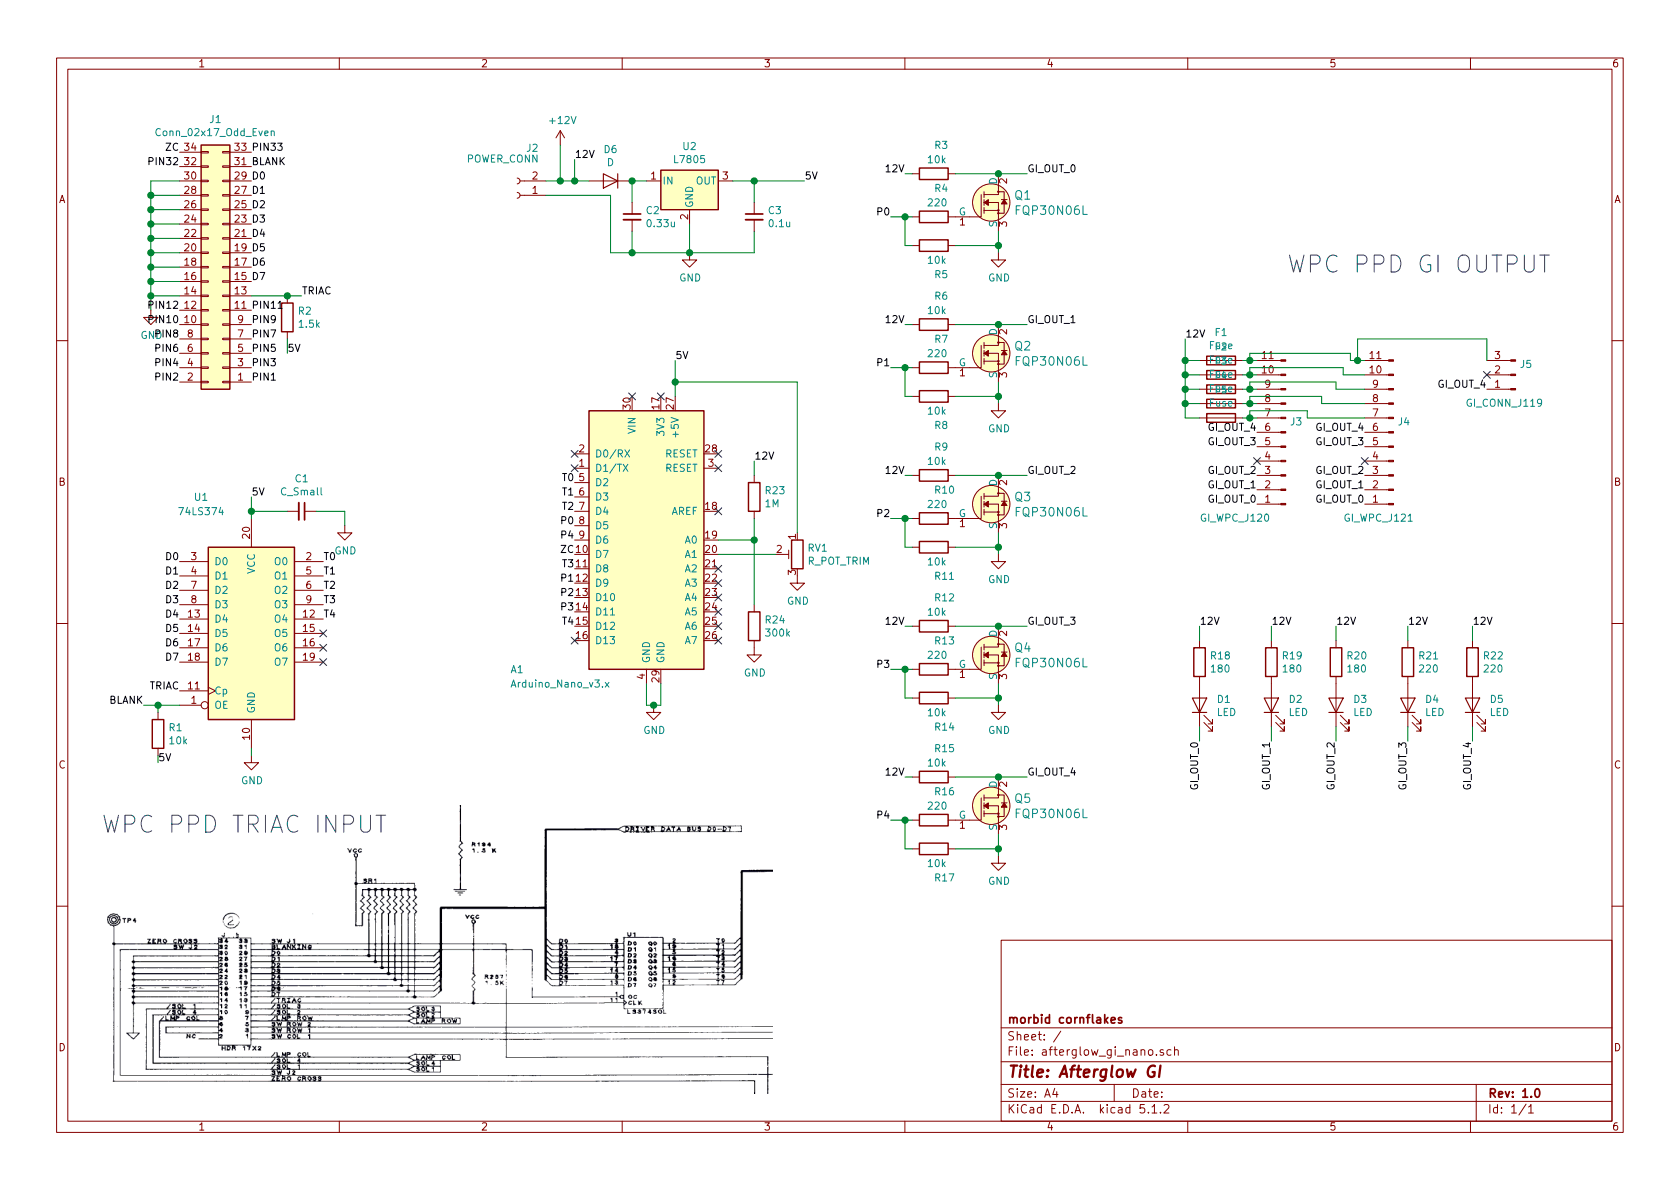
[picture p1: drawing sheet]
EESchema Schematic File Version 4
LIBS:afterglow_gi_nano-cache
EELAYER 26 0
EELAYER END
$Descr A4 11693 8268
encoding utf-8
Sheet 1 1
Title "Afterglow GI"
Date ""
Rev "1.0"
Comp "morbid cornflakes"
Comment1 ""
Comment2 ""
Comment3 ""
Comment4 ""
$EndDescr
$Comp
L Regulator_Linear:L7805 U2
U 1 1
P 4800 1250
F 0 "U2" H 4800 1492 50  0000 C CNN
F 1 "L7805" H 4800 1401 50  0000 C CNN
F 2 "TO_SOT_Packages_THT:TO-220_Vertical" H 4825 1100 50  0001 L CIN
F 3 "http://www.st.com/content/ccc/resource/technical/document/datasheet/41/4f/b3/b0/12/d4/47/88/CD00000444.pdf/files/CD00000444.pdf/jcr:content/translations/en.CD00000444.pdf" H 4800 1200 50  0001 C CNN
	1    4800 1250
	1    0    0    -1  
$EndComp
$Comp
L MCU_Module:Arduino_Nano_v3.x A1
U 1 1
P 4500 3750
F 0 "A1" H 3600 2850 50  0000 C CNN
F 1 "Arduino_Nano_v3.x" H 3900 2750 50  0000 C CNN
F 2 "Module:Arduino_Nano" H 4650 2800 50  0001 L CNN
F 3 "http://www.mouser.com/pdfdocs/Gravitech_Arduino_Nano3_0.pdf" H 4500 2750 50  0001 C CNN
	1    4500 3750
	1    0    0    -1  
$EndComp
$Comp
L 74xx:74LS374 U1
U 1 1
P 1750 4400
F 0 "U1" H 1400 5350 50  0000 C CNN
F 1 "74LS374" H 1400 5250 50  0000 C CNN
F 2 "Housings_SOIC:SOIC-20W_7.5x12.8mm_Pitch1.27mm" H 1750 4400 50  0001 C CNN
F 3 "http://www.ti.com/lit/gpn/sn74LS374" H 1750 4400 50  0001 C CNN
	1    1750 4400
	1    0    0    -1  
$EndComp
$Comp
L dk_Transistors-FETs-MOSFETs-Single:FQP30N06L Q1
U 1 1
P 6950 1400
F 0 "Q1" H 7057 1453 60  0000 L CNN
F 1 "FQP30N06L" H 7057 1347 60  0000 L CNN
F 2 "TO_SOT_Packages_THT:TO-220_Vertical" H 7150 1600 60  0001 L CNN
F 3 "https://www.fairchildsemi.com/datasheets/FQ/FQP30N06L.pdf" H 7150 1700 60  0001 L CNN
F 4 "FQP30N06L-ND" H 7150 1800 60  0001 L CNN "Digi-Key_PN"
F 5 "FQP30N06L" H 7150 1900 60  0001 L CNN "MPN"
F 6 "Discrete Semiconductor Products" H 7150 2000 60  0001 L CNN "Category"
F 7 "Transistors - FETs, MOSFETs - Single" H 7150 2100 60  0001 L CNN "Family"
F 8 "https://www.fairchildsemi.com/datasheets/FQ/FQP30N06L.pdf" H 7150 2200 60  0001 L CNN "DK_Datasheet_Link"
F 9 "/product-detail/en/on-semiconductor/FQP30N06L/FQP30N06L-ND/1055122" H 7150 2300 60  0001 L CNN "DK_Detail_Page"
F 10 "MOSFET N-CH 60V 32A TO-220" H 7150 2400 60  0001 L CNN "Description"
F 11 "ON Semiconductor" H 7150 2500 60  0001 L CNN "Manufacturer"
F 12 "Active" H 7150 2600 60  0001 L CNN "Status"
	1    6950 1400
	1    0    0    -1  
$EndComp
$Comp
L Connector_Generic:Conn_02x17_Odd_Even J1
U 1 1
P 1550 1850
F 0 "J1" H 1600 825 50  0000 C CNN
F 1 "Conn_02x17_Odd_Even" H 1600 916 50  0000 C CNN
F 2 "Connectors:IDC_Header_Straight_34pins" H 1550 1850 50  0001 C CNN
F 3 "~" H 1550 1850 50  0001 C CNN
	1    1550 1850
	-1   0    0    1   
$EndComp
$Comp
L Device:R_POT_TRIM RV1
U 1 1
P 5550 3850
F 0 "RV1" H 5481 3896 50  0000 R CNN
F 1 "R_POT_TRIM" H 5481 3805 50  0000 R CNN
F 2 "Potentiometers:Potentiometer_Trimmer_Piher_PT-10v10_Horizontal_Px10.0mm_Py5.0mm" H 5550 3850 50  0001 C CNN
F 3 "~" H 5550 3850 50  0001 C CNN
	1    5550 3850
	-1   0    0    -1  
$EndComp
$Comp
L Connector:Conn_01x02_Female J2
U 1 1
P 3600 1350
F 0 "J2" H 3494 1025 50  0000 C CNN
F 1 "POWER_CONN" H 3700 1100 50  0000 C CNN
F 2 "Connectors_Terminal_Blocks:TerminalBlock_Philmore_TB132_02x5mm_Straight" H 3600 1350 50  0001 C CNN
F 3 "~" H 3600 1350 50  0001 C CNN
	1    3600 1350
	-1   0    0    1   
$EndComp
$Comp
L Connector:Conn_01x11_Male J3
U 1 1
P 8950 3000
F 0 "J3" H 8923 2930 50  0000 R CNN
F 1 "GI_WPC_J120" H 9550 3600 50  0000 R CNN
F 2 "Connectors_Molex:Molex_KK-41791-11_10x3.96mm_Straight" H 8950 3000 50  0001 C CNN
F 3 "~" H 8950 3000 50  0001 C CNN
	1    8950 3000
	-1   0    0    1   
$EndComp
$Comp
L Connector:Conn_01x11_Male J4
U 1 1
P 9700 3000
F 0 "J4" H 9673 2930 50  0000 R CNN
F 1 "GI_WPC_J121" H 10050 3600 50  0000 R CNN
F 2 "Connectors_Molex:Molex_KK-41791-11_10x3.96mm_Straight" H 9700 3000 50  0001 C CNN
F 3 "~" H 9700 3000 50  0001 C CNN
	1    9700 3000
	-1   0    0    1   
$EndComp
$Comp
L Device:LED D1
U 1 1
P 8350 4900
F 0 "D1" V 8388 4783 50  0000 R CNN
F 1 "LED" V 8297 4783 50  0000 R CNN
F 2 "LEDs:LED_0805_HandSoldering" H 8350 4900 50  0001 C CNN
F 3 "~" H 8350 4900 50  0001 C CNN
	1    8350 4900
	0    -1   -1   0   
$EndComp
$Comp
L Device:R R1
U 1 1
P 1100 5100
F 0 "R1" H 1170 5146 50  0000 L CNN
F 1 "10k" H 1170 5055 50  0000 L CNN
F 2 "Resistors_SMD:R_0805_HandSoldering" V 1030 5100 50  0001 C CNN
F 3 "~" H 1100 5100 50  0001 C CNN
	1    1100 5100
	1    0    0    -1  
$EndComp
$Comp
L Device:Fuse F1
U 1 1
P 8500 2500
F 0 "F1" V 8303 2500 50  0000 C CNN
F 1 "Fuse" V 8394 2500 50  0000 C CNN
F 2 "Fuse_Holders_and_Fuses:Fuseholder5x20_horiz_open_lateral_Type-II" V 8430 2500 50  0001 C CNN
F 3 "~" H 8500 2500 50  0001 C CNN
	1    8500 2500
	0    1    1    0   
$EndComp
$Comp
L power:GND #PWR0101
U 1 1
P 5550 4000
F 0 "#PWR0101" H 5550 3750 50  0001 C CNN
F 1 "GND" H 5555 3827 50  0000 C CNN
F 2 "" H 5550 4000 50  0001 C CNN
F 3 "" H 5550 4000 50  0001 C CNN
	1    5550 4000
	1    0    0    -1  
$EndComp
Wire Wire Line
	5000 3850 5400 3850
Wire Wire Line
	5550 3700 5550 2650
Wire Wire Line
	5550 2650 4700 2650
Wire Wire Line
	4700 2650 4700 2750
NoConn ~ 4600 2750
NoConn ~ 4400 2750
NoConn ~ 5000 3950
NoConn ~ 5000 4050
NoConn ~ 5000 4150
NoConn ~ 5000 4250
NoConn ~ 5000 4350
NoConn ~ 5000 4450
NoConn ~ 4000 3150
NoConn ~ 4000 3250
NoConn ~ 5000 3550
Wire Wire Line
	4500 4750 4500 4900
Wire Wire Line
	4500 4900 4550 4900
Wire Wire Line
	4600 4900 4600 4750
$Comp
L power:GND #PWR0102
U 1 1
P 4550 4900
F 0 "#PWR0102" H 4550 4650 50  0001 C CNN
F 1 "GND" H 4555 4727 50  0000 C CNN
F 2 "" H 4550 4900 50  0001 C CNN
F 3 "" H 4550 4900 50  0001 C CNN
	1    4550 4900
	1    0    0    -1  
$EndComp
Connection ~ 4550 4900
Wire Wire Line
	4550 4900 4600 4900
NoConn ~ 5000 3150
NoConn ~ 5000 3250
$Comp
L power:GND #PWR0103
U 1 1
P 1750 5250
F 0 "#PWR0103" H 1750 5000 50  0001 C CNN
F 1 "GND" H 1755 5077 50  0000 C CNN
F 2 "" H 1750 5250 50  0001 C CNN
F 3 "" H 1750 5250 50  0001 C CNN
	1    1750 5250
	1    0    0    -1  
$EndComp
$Comp
L power:+12V #PWR0104
U 1 1
P 3900 1000
F 0 "#PWR0104" H 3900 850 50  0001 C CNN
F 1 "+12V" H 3915 1173 50  0000 C CNN
F 2 "" H 3900 1000 50  0001 C CNN
F 3 "" H 3900 1000 50  0001 C CNN
	1    3900 1000
	1    0    0    -1  
$EndComp
Wire Wire Line
	3900 1250 3900 1000
Wire Wire Line
	4250 1350 4250 1750
Wire Wire Line
	4250 1750 4400 1750
Wire Wire Line
	4800 1750 4800 1550
$Comp
L power:GND #PWR0105
U 1 1
P 4800 1750
F 0 "#PWR0105" H 4800 1500 50  0001 C CNN
F 1 "GND" H 4805 1577 50  0000 C CNN
F 2 "" H 4800 1750 50  0001 C CNN
F 3 "" H 4800 1750 50  0001 C CNN
	1    4800 1750
	1    0    0    -1  
$EndComp
Connection ~ 4800 1750
Wire Wire Line
	4700 2650 4700 2500
Connection ~ 4700 2650
Text Label 4700 2500 0    50   ~ 0
5V
Wire Wire Line
	4400 1400 4400 1250
Wire Wire Line
	4400 1250 4500 1250
Wire Wire Line
	4400 1600 4400 1750
Connection ~ 4400 1750
Wire Wire Line
	4400 1750 4800 1750
Wire Wire Line
	5100 1250 5250 1250
Wire Wire Line
	4800 1750 5250 1750
Wire Wire Line
	5250 1750 5250 1600
$Comp
L Device:C_Small C3
U 1 1
P 5250 1500
F 0 "C3" H 5342 1546 50  0000 L CNN
F 1 "0.1u" H 5342 1455 50  0000 L CNN
F 2 "Capacitors_SMD:C_0805_HandSoldering" H 5250 1500 50  0001 C CNN
F 3 "~" H 5250 1500 50  0001 C CNN
	1    5250 1500
	1    0    0    -1  
$EndComp
Wire Wire Line
	5250 1250 5250 1400
Connection ~ 5250 1250
Wire Wire Line
	5250 1250 5600 1250
Text Label 5600 1250 0    50   ~ 0
5V
$Comp
L Device:C_Small C1
U 1 1
P 2100 3550
F 0 "C1" V 1871 3550 50  0000 C CNN
F 1 "C_Small" V 1962 3550 50  0000 C CNN
F 2 "Capacitors_SMD:C_0805_HandSoldering" H 2100 3550 50  0001 C CNN
F 3 "~" H 2100 3550 50  0001 C CNN
	1    2100 3550
	0    1    1    0   
$EndComp
Wire Wire Line
	2200 3550 2400 3550
Wire Wire Line
	2400 3550 2400 3650
$Comp
L power:GND #PWR0106
U 1 1
P 2400 3650
F 0 "#PWR0106" H 2400 3400 50  0001 C CNN
F 1 "GND" H 2405 3477 50  0000 C CNN
F 2 "" H 2400 3650 50  0001 C CNN
F 3 "" H 2400 3650 50  0001 C CNN
	1    2400 3650
	1    0    0    -1  
$EndComp
Wire Wire Line
	2000 3550 1750 3550
Wire Wire Line
	1750 3550 1750 3600
Wire Wire Line
	1750 3550 1750 3450
Connection ~ 1750 3550
Text Label 1750 3450 0    50   ~ 0
5V
$Comp
L Connector:Conn_01x03_Male J5
U 1 1
P 10550 2600
F 0 "J5" H 10523 2530 50  0000 R CNN
F 1 "GI_CONN_J119" H 10900 2800 50  0000 R CNN
F 2 "Connectors_Molex:Molex_KK-41791-03_03x3.96mm_Straight" H 10550 2600 50  0001 C CNN
F 3 "~" H 10550 2600 50  0001 C CNN
	1    10550 2600
	-1   0    0    1   
$EndComp
Wire Wire Line
	1250 4900 1100 4900
Wire Wire Line
	1100 4900 1100 4950
Wire Wire Line
	1100 5250 1100 5300
Text Label 1100 5300 0    50   ~ 0
5V
Text Label 1750 1150 0    50   ~ 0
BLANK
Text Label 1750 1250 0    50   ~ 0
D0
Text Label 1750 1350 0    50   ~ 0
D1
Text Label 1750 1450 0    50   ~ 0
D2
Text Label 1750 1550 0    50   ~ 0
D3
Text Label 1750 1650 0    50   ~ 0
D4
Text Label 1750 1750 0    50   ~ 0
D5
Text Label 1750 1850 0    50   ~ 0
D6
Text Label 1750 1950 0    50   ~ 0
D7
Text Label 2100 2050 0    50   ~ 0
TRIAC
Text Label 1250 1050 2    50   ~ 0
ZC
Wire Wire Line
	1250 1250 1050 1250
Wire Wire Line
	1050 1250 1050 1350
Wire Wire Line
	1050 2050 1250 2050
Connection ~ 1050 2050
Wire Wire Line
	1050 2050 1050 2150
Wire Wire Line
	1250 1950 1050 1950
Connection ~ 1050 1950
Wire Wire Line
	1050 1950 1050 2050
Wire Wire Line
	1050 1850 1250 1850
Connection ~ 1050 1850
Wire Wire Line
	1050 1850 1050 1950
Wire Wire Line
	1250 1750 1050 1750
Connection ~ 1050 1750
Wire Wire Line
	1050 1750 1050 1850
Wire Wire Line
	1050 1650 1250 1650
Connection ~ 1050 1650
Wire Wire Line
	1050 1650 1050 1750
Wire Wire Line
	1250 1550 1050 1550
Connection ~ 1050 1550
Wire Wire Line
	1050 1550 1050 1650
Wire Wire Line
	1050 1450 1250 1450
Connection ~ 1050 1450
Wire Wire Line
	1050 1450 1050 1550
Wire Wire Line
	1250 1350 1050 1350
Connection ~ 1050 1350
Wire Wire Line
	1050 1350 1050 1450
$Comp
L power:GND #PWR0107
U 1 1
P 1050 2150
F 0 "#PWR0107" H 1050 1900 50  0001 C CNN
F 1 "GND" H 1055 1977 50  0000 C CNN
F 2 "" H 1050 2150 50  0001 C CNN
F 3 "" H 1050 2150 50  0001 C CNN
	1    1050 2150
	1    0    0    -1  
$EndComp
Text Label 1250 4800 2    50   ~ 0
TRIAC
Text Label 1250 3900 2    50   ~ 0
D0
Text Label 1250 4000 2    50   ~ 0
D1
Text Label 1250 4100 2    50   ~ 0
D2
Text Label 1250 4200 2    50   ~ 0
D3
Text Label 1250 4300 2    50   ~ 0
D4
Text Label 1250 4400 2    50   ~ 0
D5
Text Label 1250 4500 2    50   ~ 0
D6
Text Label 1250 4600 2    50   ~ 0
D7
NoConn ~ 2250 4400
NoConn ~ 2250 4500
NoConn ~ 2250 4600
Wire Wire Line
	1100 4900 1000 4900
Connection ~ 1100 4900
Text Label 1000 4900 2    50   ~ 0
BLANK
Text Label 2250 3900 0    50   ~ 0
T0
Text Label 2250 4000 0    50   ~ 0
T1
Text Label 2250 4100 0    50   ~ 0
T2
Text Label 2250 4200 0    50   ~ 0
T3
Text Label 2250 4300 0    50   ~ 0
T4
Wire Wire Line
	4000 1250 4000 1100
Text Label 4000 1100 0    50   ~ 0
12V
$Comp
L Device:R R2
U 1 1
P 2000 2200
F 0 "R2" H 2070 2246 50  0000 L CNN
F 1 "1.5k" H 2070 2155 50  0000 L CNN
F 2 "Resistors_SMD:R_0805_HandSoldering" V 1930 2200 50  0001 C CNN
F 3 "~" H 2000 2200 50  0001 C CNN
	1    2000 2200
	1    0    0    -1  
$EndComp
Wire Wire Line
	1750 2050 2000 2050
Wire Wire Line
	2000 2350 2000 2450
Text Label 2000 2450 0    50   ~ 0
5V
Wire Wire Line
	2000 2050 2100 2050
Connection ~ 2000 2050
Text Label 4000 3350 2    50   ~ 0
T0
Text Label 4000 3450 2    50   ~ 0
T1
Text Label 4000 3550 2    50   ~ 0
T2
Text Label 4000 3950 2    50   ~ 0
T3
Text Label 4000 4350 2    50   ~ 0
T4
Text Label 4000 3850 2    50   ~ 0
ZC
Text Label 4000 3650 2    50   ~ 0
P0
Text Label 4000 4050 2    50   ~ 0
P1
Text Label 4000 4150 2    50   ~ 0
P2
Text Label 4000 4250 2    50   ~ 0
P3
Text Label 4000 3750 2    50   ~ 0
P4
NoConn ~ 4000 4450
NoConn ~ 9500 3200
NoConn ~ 8750 3200
Text Notes 2700 5800 2    118  ~ 0
WPC PPD TRIAC INPUT
Text Notes 10800 1800 2    118  ~ 0
WPC PPD GI OUTPUT
NoConn ~ 10350 2600
$Comp
L Device:Fuse F2
U 1 1
P 8500 2600
F 0 "F2" V 8303 2600 50  0000 C CNN
F 1 "Fuse" V 8394 2600 50  0000 C CNN
F 2 "Fuse_Holders_and_Fuses:Fuseholder5x20_horiz_open_lateral_Type-II" V 8430 2600 50  0001 C CNN
F 3 "~" H 8500 2600 50  0001 C CNN
	1    8500 2600
	0    1    1    0   
$EndComp
$Comp
L Device:Fuse F3
U 1 1
P 8500 2700
F 0 "F3" V 8303 2700 50  0000 C CNN
F 1 "Fuse" V 8394 2700 50  0000 C CNN
F 2 "Fuse_Holders_and_Fuses:Fuseholder5x20_horiz_open_lateral_Type-II" V 8430 2700 50  0001 C CNN
F 3 "~" H 8500 2700 50  0001 C CNN
	1    8500 2700
	0    1    1    0   
$EndComp
$Comp
L Device:Fuse F4
U 1 1
P 8500 2800
F 0 "F4" V 8303 2800 50  0000 C CNN
F 1 "Fuse" V 8394 2800 50  0000 C CNN
F 2 "Fuse_Holders_and_Fuses:Fuseholder5x20_horiz_open_lateral_Type-II" V 8430 2800 50  0001 C CNN
F 3 "~" H 8500 2800 50  0001 C CNN
	1    8500 2800
	0    1    1    0   
$EndComp
$Comp
L Device:Fuse F5
U 1 1
P 8500 2900
F 0 "F5" V 8303 2900 50  0000 C CNN
F 1 "Fuse" V 8394 2900 50  0000 C CNN
F 2 "Fuse_Holders_and_Fuses:Fuseholder5x20_horiz_open_lateral_Type-II" V 8430 2900 50  0001 C CNN
F 3 "~" H 8500 2900 50  0001 C CNN
	1    8500 2900
	0    1    1    0   
$EndComp
Wire Wire Line
	8650 2500 8700 2500
Wire Wire Line
	8650 2600 8700 2600
Wire Wire Line
	8750 2700 8700 2700
Wire Wire Line
	8650 2800 8700 2800
Wire Wire Line
	8750 2900 8700 2900
Wire Wire Line
	8350 2900 8250 2900
Wire Wire Line
	8250 2900 8250 2800
Wire Wire Line
	8350 2500 8250 2500
Connection ~ 8250 2500
Wire Wire Line
	8250 2500 8250 2350
Wire Wire Line
	8250 2600 8350 2600
Connection ~ 8250 2600
Wire Wire Line
	8250 2600 8250 2500
Wire Wire Line
	8350 2700 8250 2700
Connection ~ 8250 2700
Wire Wire Line
	8250 2700 8250 2600
Wire Wire Line
	8250 2800 8350 2800
Connection ~ 8250 2800
Wire Wire Line
	8250 2800 8250 2700
Text Label 8250 2350 0    50   ~ 0
12V
Text Label 8750 3500 2    50   ~ 0
GI_OUT_0
Text Label 8750 3400 2    50   ~ 0
GI_OUT_1
Text Label 8750 3300 2    50   ~ 0
GI_OUT_2
Text Label 8750 3100 2    50   ~ 0
GI_OUT_3
Text Label 8750 3000 2    50   ~ 0
GI_OUT_4
Wire Wire Line
	8700 2500 8700 2450
Wire Wire Line
	8700 2450 9400 2450
Wire Wire Line
	9400 2450 9400 2500
Wire Wire Line
	9400 2500 9450 2500
Connection ~ 8700 2500
Wire Wire Line
	8700 2500 8750 2500
Wire Wire Line
	9500 2600 9350 2600
Wire Wire Line
	9350 2600 9350 2550
Wire Wire Line
	9350 2550 8700 2550
Wire Wire Line
	8700 2550 8700 2600
Connection ~ 8700 2600
Wire Wire Line
	8700 2600 8750 2600
Wire Wire Line
	8700 2700 8700 2650
Wire Wire Line
	8700 2650 9300 2650
Wire Wire Line
	9300 2650 9300 2700
Wire Wire Line
	9300 2700 9500 2700
Connection ~ 8700 2700
Wire Wire Line
	8700 2700 8650 2700
Wire Wire Line
	9500 2800 9200 2800
Wire Wire Line
	9200 2800 9200 2750
Wire Wire Line
	9200 2750 8700 2750
Wire Wire Line
	8700 2750 8700 2800
Connection ~ 8700 2800
Wire Wire Line
	8700 2800 8750 2800
Wire Wire Line
	8700 2900 8700 2850
Wire Wire Line
	8700 2850 9100 2850
Wire Wire Line
	9100 2850 9100 2900
Wire Wire Line
	9100 2900 9500 2900
Connection ~ 8700 2900
Wire Wire Line
	8700 2900 8650 2900
Text Label 9500 3000 2    50   ~ 0
GI_OUT_4
Text Label 9500 3100 2    50   ~ 0
GI_OUT_3
Text Label 9500 3300 2    50   ~ 0
GI_OUT_2
Text Label 9500 3400 2    50   ~ 0
GI_OUT_1
Text Label 9500 3500 2    50   ~ 0
GI_OUT_0
Text Label 10350 2700 2    50   ~ 0
GI_OUT_4
Wire Wire Line
	9450 2500 9450 2350
Wire Wire Line
	9450 2350 10350 2350
Wire Wire Line
	10350 2350 10350 2500
Connection ~ 9450 2500
Wire Wire Line
	9450 2500 9500 2500
$Comp
L Device:R R18
U 1 1
P 8350 4600
F 0 "R18" H 8420 4646 50  0000 L CNN
F 1 "180" H 8420 4555 50  0000 L CNN
F 2 "Resistors_SMD:R_0805_HandSoldering" V 8280 4600 50  0001 C CNN
F 3 "~" H 8350 4600 50  0001 C CNN
	1    8350 4600
	1    0    0    -1  
$EndComp
Wire Wire Line
	8350 4450 8350 4350
Text Label 8350 4350 0    50   ~ 0
12V
Text Label 8350 5150 3    50   ~ 0
GI_OUT_0
Wire Wire Line
	8350 5050 8350 5150
$Comp
L Device:LED D2
U 1 1
P 8850 4900
F 0 "D2" V 8888 4783 50  0000 R CNN
F 1 "LED" V 8797 4783 50  0000 R CNN
F 2 "LEDs:LED_0805_HandSoldering" H 8850 4900 50  0001 C CNN
F 3 "~" H 8850 4900 50  0001 C CNN
	1    8850 4900
	0    -1   -1   0   
$EndComp
$Comp
L Device:R R19
U 1 1
P 8850 4600
F 0 "R19" H 8920 4646 50  0000 L CNN
F 1 "180" H 8920 4555 50  0000 L CNN
F 2 "Resistors_SMD:R_0805_HandSoldering" V 8780 4600 50  0001 C CNN
F 3 "~" H 8850 4600 50  0001 C CNN
	1    8850 4600
	1    0    0    -1  
$EndComp
Wire Wire Line
	8850 4450 8850 4350
Text Label 8850 4350 0    50   ~ 0
12V
Text Label 8850 5150 3    50   ~ 0
GI_OUT_1
Wire Wire Line
	8850 5050 8850 5150
$Comp
L Device:LED D3
U 1 1
P 9300 4900
F 0 "D3" V 9338 4783 50  0000 R CNN
F 1 "LED" V 9247 4783 50  0000 R CNN
F 2 "LEDs:LED_0805_HandSoldering" H 9300 4900 50  0001 C CNN
F 3 "~" H 9300 4900 50  0001 C CNN
	1    9300 4900
	0    -1   -1   0   
$EndComp
$Comp
L Device:R R20
U 1 1
P 9300 4600
F 0 "R20" H 9370 4646 50  0000 L CNN
F 1 "180" H 9370 4555 50  0000 L CNN
F 2 "Resistors_SMD:R_0805_HandSoldering" V 9230 4600 50  0001 C CNN
F 3 "~" H 9300 4600 50  0001 C CNN
	1    9300 4600
	1    0    0    -1  
$EndComp
Wire Wire Line
	9300 4450 9300 4350
Text Label 9300 4350 0    50   ~ 0
12V
Text Label 9300 5150 3    50   ~ 0
GI_OUT_2
Wire Wire Line
	9300 5050 9300 5150
$Comp
L Device:LED D4
U 1 1
P 9800 4900
F 0 "D4" V 9838 4783 50  0000 R CNN
F 1 "LED" V 9747 4783 50  0000 R CNN
F 2 "LEDs:LED_0805_HandSoldering" H 9800 4900 50  0001 C CNN
F 3 "~" H 9800 4900 50  0001 C CNN
	1    9800 4900
	0    -1   -1   0   
$EndComp
$Comp
L Device:R R21
U 1 1
P 9800 4600
F 0 "R21" H 9870 4646 50  0000 L CNN
F 1 "220" H 9870 4555 50  0000 L CNN
F 2 "Resistors_SMD:R_0805_HandSoldering" V 9730 4600 50  0001 C CNN
F 3 "~" H 9800 4600 50  0001 C CNN
	1    9800 4600
	1    0    0    -1  
$EndComp
Wire Wire Line
	9800 4450 9800 4350
Text Label 9800 4350 0    50   ~ 0
12V
Text Label 9800 5150 3    50   ~ 0
GI_OUT_3
Wire Wire Line
	9800 5050 9800 5150
$Comp
L Device:LED D5
U 1 1
P 10250 4900
F 0 "D5" V 10288 4783 50  0000 R CNN
F 1 "LED" V 10197 4783 50  0000 R CNN
F 2 "LEDs:LED_0805_HandSoldering" H 10250 4900 50  0001 C CNN
F 3 "~" H 10250 4900 50  0001 C CNN
	1    10250 4900
	0    -1   -1   0   
$EndComp
$Comp
L Device:R R22
U 1 1
P 10250 4600
F 0 "R22" H 10320 4646 50  0000 L CNN
F 1 "220" H 10320 4555 50  0000 L CNN
F 2 "Resistors_SMD:R_0805_HandSoldering" V 10180 4600 50  0001 C CNN
F 3 "~" H 10250 4600 50  0001 C CNN
	1    10250 4600
	1    0    0    -1  
$EndComp
Wire Wire Line
	10250 4450 10250 4350
Text Label 10250 4350 0    50   ~ 0
12V
Text Label 10250 5150 3    50   ~ 0
GI_OUT_4
Wire Wire Line
	10250 5050 10250 5150
$Comp
L Device:R R4
U 1 1
P 6500 1500
F 0 "R4" V 6300 1500 50  0000 L CNN
F 1 "220" V 6400 1450 50  0000 L CNN
F 2 "Resistors_SMD:R_0805_HandSoldering" V 6430 1500 50  0001 C CNN
F 3 "~" H 6500 1500 50  0001 C CNN
	1    6500 1500
	0    1    1    0   
$EndComp
$Comp
L Device:R R5
U 1 1
P 6500 1700
F 0 "R5" V 6700 1700 50  0000 L CNN
F 1 "10k" V 6600 1650 50  0000 L CNN
F 2 "Resistors_SMD:R_0805_HandSoldering" V 6430 1700 50  0001 C CNN
F 3 "~" H 6500 1700 50  0001 C CNN
	1    6500 1700
	0    1    1    0   
$EndComp
Wire Wire Line
	6650 1700 6950 1700
Wire Wire Line
	6950 1700 6950 1600
Wire Wire Line
	6950 1700 6950 1750
Connection ~ 6950 1700
$Comp
L power:GND #PWR0108
U 1 1
P 6950 1750
F 0 "#PWR0108" H 6950 1500 50  0001 C CNN
F 1 "GND" H 6955 1577 50  0000 C CNN
F 2 "" H 6950 1750 50  0001 C CNN
F 3 "" H 6950 1750 50  0001 C CNN
	1    6950 1750
	1    0    0    -1  
$EndComp
Wire Wire Line
	6350 1700 6300 1700
Wire Wire Line
	6300 1700 6300 1500
Wire Wire Line
	6300 1500 6350 1500
Wire Wire Line
	6300 1500 6200 1500
Connection ~ 6300 1500
Wire Wire Line
	6950 1200 7150 1200
Text Label 7150 1200 0    50   ~ 0
GI_OUT_0
$Comp
L Device:R R3
U 1 1
P 6500 1200
F 0 "R3" V 6300 1200 50  0000 L CNN
F 1 "10k" V 6400 1150 50  0000 L CNN
F 2 "Resistors_SMD:R_0805_HandSoldering" V 6430 1200 50  0001 C CNN
F 3 "~" H 6500 1200 50  0001 C CNN
	1    6500 1200
	0    1    1    0   
$EndComp
Wire Wire Line
	6650 1200 6950 1200
Connection ~ 6950 1200
Wire Wire Line
	6350 1200 6300 1200
Text Label 6300 1200 2    50   ~ 0
12V
Text Label 6200 1500 2    50   ~ 0
P0
$Comp
L dk_Transistors-FETs-MOSFETs-Single:FQP30N06L Q2
U 1 1
P 6950 2450
F 0 "Q2" H 7057 2503 60  0000 L CNN
F 1 "FQP30N06L" H 7057 2397 60  0000 L CNN
F 2 "TO_SOT_Packages_THT:TO-220_Vertical" H 7150 2650 60  0001 L CNN
F 3 "https://www.fairchildsemi.com/datasheets/FQ/FQP30N06L.pdf" H 7150 2750 60  0001 L CNN
F 4 "FQP30N06L-ND" H 7150 2850 60  0001 L CNN "Digi-Key_PN"
F 5 "FQP30N06L" H 7150 2950 60  0001 L CNN "MPN"
F 6 "Discrete Semiconductor Products" H 7150 3050 60  0001 L CNN "Category"
F 7 "Transistors - FETs, MOSFETs - Single" H 7150 3150 60  0001 L CNN "Family"
F 8 "https://www.fairchildsemi.com/datasheets/FQ/FQP30N06L.pdf" H 7150 3250 60  0001 L CNN "DK_Datasheet_Link"
F 9 "/product-detail/en/on-semiconductor/FQP30N06L/FQP30N06L-ND/1055122" H 7150 3350 60  0001 L CNN "DK_Detail_Page"
F 10 "MOSFET N-CH 60V 32A TO-220" H 7150 3450 60  0001 L CNN "Description"
F 11 "ON Semiconductor" H 7150 3550 60  0001 L CNN "Manufacturer"
F 12 "Active" H 7150 3650 60  0001 L CNN "Status"
	1    6950 2450
	1    0    0    -1  
$EndComp
$Comp
L Device:R R7
U 1 1
P 6500 2550
F 0 "R7" V 6300 2550 50  0000 L CNN
F 1 "220" V 6400 2500 50  0000 L CNN
F 2 "Resistors_SMD:R_0805_HandSoldering" V 6430 2550 50  0001 C CNN
F 3 "~" H 6500 2550 50  0001 C CNN
	1    6500 2550
	0    1    1    0   
$EndComp
$Comp
L Device:R R8
U 1 1
P 6500 2750
F 0 "R8" V 6700 2750 50  0000 L CNN
F 1 "10k" V 6600 2700 50  0000 L CNN
F 2 "Resistors_SMD:R_0805_HandSoldering" V 6430 2750 50  0001 C CNN
F 3 "~" H 6500 2750 50  0001 C CNN
	1    6500 2750
	0    1    1    0   
$EndComp
Wire Wire Line
	6650 2750 6950 2750
Wire Wire Line
	6950 2750 6950 2650
Wire Wire Line
	6950 2750 6950 2800
Connection ~ 6950 2750
$Comp
L power:GND #PWR0109
U 1 1
P 6950 2800
F 0 "#PWR0109" H 6950 2550 50  0001 C CNN
F 1 "GND" H 6955 2627 50  0000 C CNN
F 2 "" H 6950 2800 50  0001 C CNN
F 3 "" H 6950 2800 50  0001 C CNN
	1    6950 2800
	1    0    0    -1  
$EndComp
Wire Wire Line
	6350 2750 6300 2750
Wire Wire Line
	6300 2750 6300 2550
Wire Wire Line
	6300 2550 6350 2550
Wire Wire Line
	6300 2550 6200 2550
Connection ~ 6300 2550
Wire Wire Line
	6950 2250 7150 2250
Text Label 7150 2250 0    50   ~ 0
GI_OUT_1
$Comp
L Device:R R6
U 1 1
P 6500 2250
F 0 "R6" V 6300 2250 50  0000 L CNN
F 1 "10k" V 6400 2200 50  0000 L CNN
F 2 "Resistors_SMD:R_0805_HandSoldering" V 6430 2250 50  0001 C CNN
F 3 "~" H 6500 2250 50  0001 C CNN
	1    6500 2250
	0    1    1    0   
$EndComp
Wire Wire Line
	6650 2250 6950 2250
Connection ~ 6950 2250
Wire Wire Line
	6350 2250 6300 2250
Text Label 6300 2250 2    50   ~ 0
12V
Text Label 6200 2550 2    50   ~ 0
P1
$Comp
L dk_Transistors-FETs-MOSFETs-Single:FQP30N06L Q3
U 1 1
P 6950 3500
F 0 "Q3" H 7057 3553 60  0000 L CNN
F 1 "FQP30N06L" H 7057 3447 60  0000 L CNN
F 2 "TO_SOT_Packages_THT:TO-220_Vertical" H 7150 3700 60  0001 L CNN
F 3 "https://www.fairchildsemi.com/datasheets/FQ/FQP30N06L.pdf" H 7150 3800 60  0001 L CNN
F 4 "FQP30N06L-ND" H 7150 3900 60  0001 L CNN "Digi-Key_PN"
F 5 "FQP30N06L" H 7150 4000 60  0001 L CNN "MPN"
F 6 "Discrete Semiconductor Products" H 7150 4100 60  0001 L CNN "Category"
F 7 "Transistors - FETs, MOSFETs - Single" H 7150 4200 60  0001 L CNN "Family"
F 8 "https://www.fairchildsemi.com/datasheets/FQ/FQP30N06L.pdf" H 7150 4300 60  0001 L CNN "DK_Datasheet_Link"
F 9 "/product-detail/en/on-semiconductor/FQP30N06L/FQP30N06L-ND/1055122" H 7150 4400 60  0001 L CNN "DK_Detail_Page"
F 10 "MOSFET N-CH 60V 32A TO-220" H 7150 4500 60  0001 L CNN "Description"
F 11 "ON Semiconductor" H 7150 4600 60  0001 L CNN "Manufacturer"
F 12 "Active" H 7150 4700 60  0001 L CNN "Status"
	1    6950 3500
	1    0    0    -1  
$EndComp
$Comp
L Device:R R10
U 1 1
P 6500 3600
F 0 "R10" V 6300 3600 50  0000 L CNN
F 1 "220" V 6400 3550 50  0000 L CNN
F 2 "Resistors_SMD:R_0805_HandSoldering" V 6430 3600 50  0001 C CNN
F 3 "~" H 6500 3600 50  0001 C CNN
	1    6500 3600
	0    1    1    0   
$EndComp
$Comp
L Device:R R11
U 1 1
P 6500 3800
F 0 "R11" V 6700 3800 50  0000 L CNN
F 1 "10k" V 6600 3750 50  0000 L CNN
F 2 "Resistors_SMD:R_0805_HandSoldering" V 6430 3800 50  0001 C CNN
F 3 "~" H 6500 3800 50  0001 C CNN
	1    6500 3800
	0    1    1    0   
$EndComp
Wire Wire Line
	6650 3800 6950 3800
Wire Wire Line
	6950 3800 6950 3700
Wire Wire Line
	6950 3800 6950 3850
Connection ~ 6950 3800
$Comp
L power:GND #PWR0110
U 1 1
P 6950 3850
F 0 "#PWR0110" H 6950 3600 50  0001 C CNN
F 1 "GND" H 6955 3677 50  0000 C CNN
F 2 "" H 6950 3850 50  0001 C CNN
F 3 "" H 6950 3850 50  0001 C CNN
	1    6950 3850
	1    0    0    -1  
$EndComp
Wire Wire Line
	6350 3800 6300 3800
Wire Wire Line
	6300 3800 6300 3600
Wire Wire Line
	6300 3600 6350 3600
Wire Wire Line
	6300 3600 6200 3600
Connection ~ 6300 3600
Wire Wire Line
	6950 3300 7150 3300
Text Label 7150 3300 0    50   ~ 0
GI_OUT_2
$Comp
L Device:R R9
U 1 1
P 6500 3300
F 0 "R9" V 6300 3300 50  0000 L CNN
F 1 "10k" V 6400 3250 50  0000 L CNN
F 2 "Resistors_SMD:R_0805_HandSoldering" V 6430 3300 50  0001 C CNN
F 3 "~" H 6500 3300 50  0001 C CNN
	1    6500 3300
	0    1    1    0   
$EndComp
Wire Wire Line
	6650 3300 6950 3300
Connection ~ 6950 3300
Wire Wire Line
	6350 3300 6300 3300
Text Label 6300 3300 2    50   ~ 0
12V
Text Label 6200 3600 2    50   ~ 0
P2
$Comp
L dk_Transistors-FETs-MOSFETs-Single:FQP30N06L Q4
U 1 1
P 6950 4550
F 0 "Q4" H 7057 4603 60  0000 L CNN
F 1 "FQP30N06L" H 7057 4497 60  0000 L CNN
F 2 "TO_SOT_Packages_THT:TO-220_Vertical" H 7150 4750 60  0001 L CNN
F 3 "https://www.fairchildsemi.com/datasheets/FQ/FQP30N06L.pdf" H 7150 4850 60  0001 L CNN
F 4 "FQP30N06L-ND" H 7150 4950 60  0001 L CNN "Digi-Key_PN"
F 5 "FQP30N06L" H 7150 5050 60  0001 L CNN "MPN"
F 6 "Discrete Semiconductor Products" H 7150 5150 60  0001 L CNN "Category"
F 7 "Transistors - FETs, MOSFETs - Single" H 7150 5250 60  0001 L CNN "Family"
F 8 "https://www.fairchildsemi.com/datasheets/FQ/FQP30N06L.pdf" H 7150 5350 60  0001 L CNN "DK_Datasheet_Link"
F 9 "/product-detail/en/on-semiconductor/FQP30N06L/FQP30N06L-ND/1055122" H 7150 5450 60  0001 L CNN "DK_Detail_Page"
F 10 "MOSFET N-CH 60V 32A TO-220" H 7150 5550 60  0001 L CNN "Description"
F 11 "ON Semiconductor" H 7150 5650 60  0001 L CNN "Manufacturer"
F 12 "Active" H 7150 5750 60  0001 L CNN "Status"
	1    6950 4550
	1    0    0    -1  
$EndComp
$Comp
L Device:R R13
U 1 1
P 6500 4650
F 0 "R13" V 6300 4650 50  0000 L CNN
F 1 "220" V 6400 4600 50  0000 L CNN
F 2 "Resistors_SMD:R_0805_HandSoldering" V 6430 4650 50  0001 C CNN
F 3 "~" H 6500 4650 50  0001 C CNN
	1    6500 4650
	0    1    1    0   
$EndComp
$Comp
L Device:R R14
U 1 1
P 6500 4850
F 0 "R14" V 6700 4850 50  0000 L CNN
F 1 "10k" V 6600 4800 50  0000 L CNN
F 2 "Resistors_SMD:R_0805_HandSoldering" V 6430 4850 50  0001 C CNN
F 3 "~" H 6500 4850 50  0001 C CNN
	1    6500 4850
	0    1    1    0   
$EndComp
Wire Wire Line
	6650 4850 6950 4850
Wire Wire Line
	6950 4850 6950 4750
Wire Wire Line
	6950 4850 6950 4900
Connection ~ 6950 4850
$Comp
L power:GND #PWR0111
U 1 1
P 6950 4900
F 0 "#PWR0111" H 6950 4650 50  0001 C CNN
F 1 "GND" H 6955 4727 50  0000 C CNN
F 2 "" H 6950 4900 50  0001 C CNN
F 3 "" H 6950 4900 50  0001 C CNN
	1    6950 4900
	1    0    0    -1  
$EndComp
Wire Wire Line
	6350 4850 6300 4850
Wire Wire Line
	6300 4850 6300 4650
Wire Wire Line
	6300 4650 6350 4650
Wire Wire Line
	6300 4650 6200 4650
Connection ~ 6300 4650
Wire Wire Line
	6950 4350 7150 4350
Text Label 7150 4350 0    50   ~ 0
GI_OUT_3
$Comp
L Device:R R12
U 1 1
P 6500 4350
F 0 "R12" V 6300 4350 50  0000 L CNN
F 1 "10k" V 6400 4300 50  0000 L CNN
F 2 "Resistors_SMD:R_0805_HandSoldering" V 6430 4350 50  0001 C CNN
F 3 "~" H 6500 4350 50  0001 C CNN
	1    6500 4350
	0    1    1    0   
$EndComp
Wire Wire Line
	6650 4350 6950 4350
Connection ~ 6950 4350
Wire Wire Line
	6350 4350 6300 4350
Text Label 6300 4350 2    50   ~ 0
12V
Text Label 6200 4650 2    50   ~ 0
P3
$Comp
L dk_Transistors-FETs-MOSFETs-Single:FQP30N06L Q5
U 1 1
P 6950 5600
F 0 "Q5" H 7057 5653 60  0000 L CNN
F 1 "FQP30N06L" H 7057 5547 60  0000 L CNN
F 2 "TO_SOT_Packages_THT:TO-220_Vertical" H 7150 5800 60  0001 L CNN
F 3 "https://www.fairchildsemi.com/datasheets/FQ/FQP30N06L.pdf" H 7150 5900 60  0001 L CNN
F 4 "FQP30N06L-ND" H 7150 6000 60  0001 L CNN "Digi-Key_PN"
F 5 "FQP30N06L" H 7150 6100 60  0001 L CNN "MPN"
F 6 "Discrete Semiconductor Products" H 7150 6200 60  0001 L CNN "Category"
F 7 "Transistors - FETs, MOSFETs - Single" H 7150 6300 60  0001 L CNN "Family"
F 8 "https://www.fairchildsemi.com/datasheets/FQ/FQP30N06L.pdf" H 7150 6400 60  0001 L CNN "DK_Datasheet_Link"
F 9 "/product-detail/en/on-semiconductor/FQP30N06L/FQP30N06L-ND/1055122" H 7150 6500 60  0001 L CNN "DK_Detail_Page"
F 10 "MOSFET N-CH 60V 32A TO-220" H 7150 6600 60  0001 L CNN "Description"
F 11 "ON Semiconductor" H 7150 6700 60  0001 L CNN "Manufacturer"
F 12 "Active" H 7150 6800 60  0001 L CNN "Status"
	1    6950 5600
	1    0    0    -1  
$EndComp
$Comp
L Device:R R16
U 1 1
P 6500 5700
F 0 "R16" V 6300 5700 50  0000 L CNN
F 1 "220" V 6400 5650 50  0000 L CNN
F 2 "Resistors_SMD:R_0805_HandSoldering" V 6430 5700 50  0001 C CNN
F 3 "~" H 6500 5700 50  0001 C CNN
	1    6500 5700
	0    1    1    0   
$EndComp
$Comp
L Device:R R17
U 1 1
P 6500 5900
F 0 "R17" V 6700 5900 50  0000 L CNN
F 1 "10k" V 6600 5850 50  0000 L CNN
F 2 "Resistors_SMD:R_0805_HandSoldering" V 6430 5900 50  0001 C CNN
F 3 "~" H 6500 5900 50  0001 C CNN
	1    6500 5900
	0    1    1    0   
$EndComp
Wire Wire Line
	6650 5900 6950 5900
Wire Wire Line
	6950 5900 6950 5800
Wire Wire Line
	6950 5900 6950 5950
Connection ~ 6950 5900
$Comp
L power:GND #PWR0112
U 1 1
P 6950 5950
F 0 "#PWR0112" H 6950 5700 50  0001 C CNN
F 1 "GND" H 6955 5777 50  0000 C CNN
F 2 "" H 6950 5950 50  0001 C CNN
F 3 "" H 6950 5950 50  0001 C CNN
	1    6950 5950
	1    0    0    -1  
$EndComp
Wire Wire Line
	6350 5900 6300 5900
Wire Wire Line
	6300 5900 6300 5700
Wire Wire Line
	6300 5700 6350 5700
Wire Wire Line
	6300 5700 6200 5700
Connection ~ 6300 5700
Wire Wire Line
	6950 5400 7150 5400
Text Label 7150 5400 0    50   ~ 0
GI_OUT_4
$Comp
L Device:R R15
U 1 1
P 6500 5400
F 0 "R15" V 6300 5400 50  0000 L CNN
F 1 "10k" V 6400 5350 50  0000 L CNN
F 2 "Resistors_SMD:R_0805_HandSoldering" V 6430 5400 50  0001 C CNN
F 3 "~" H 6500 5400 50  0001 C CNN
	1    6500 5400
	0    1    1    0   
$EndComp
Wire Wire Line
	6650 5400 6950 5400
Connection ~ 6950 5400
Wire Wire Line
	6350 5400 6300 5400
Text Label 6300 5400 2    50   ~ 0
12V
Text Label 6200 5700 2    50   ~ 0
P4
Wire Wire Line
	1750 5200 1750 5250
$Comp
L Device:D D6
U 1 1
P 4250 1250
F 0 "D6" H 4250 1034 50  0000 C CNN
F 1 "D" H 4250 1125 50  0000 C CNN
F 2 "Diodes_THT:D_5W_P10.16mm_Horizontal" H 4250 1250 50  0001 C CNN
F 3 "~" H 4250 1250 50  0001 C CNN
	1    4250 1250
	-1   0    0    1   
$EndComp
Wire Wire Line
	3800 1350 4250 1350
$Comp
L Device:R R24
U 1 1
P 5250 4350
F 0 "R24" H 5320 4396 50  0000 L CNN
F 1 "300k" H 5320 4305 50  0000 L CNN
F 2 "Resistors_SMD:R_0805_HandSoldering" V 5180 4350 50  0001 C CNN
F 3 "~" H 5250 4350 50  0001 C CNN
	1    5250 4350
	1    0    0    -1  
$EndComp
$Comp
L power:GND #PWR0113
U 1 1
P 5250 4500
F 0 "#PWR0113" H 5250 4250 50  0001 C CNN
F 1 "GND" H 5255 4327 50  0000 C CNN
F 2 "" H 5250 4500 50  0001 C CNN
F 3 "" H 5250 4500 50  0001 C CNN
	1    5250 4500
	1    0    0    -1  
$EndComp
Wire Wire Line
	5000 3750 5250 3750
Wire Wire Line
	5250 3750 5250 4200
$Comp
L Device:R R23
U 1 1
P 5250 3450
F 0 "R23" H 5320 3496 50  0000 L CNN
F 1 "1M" H 5320 3405 50  0000 L CNN
F 2 "Resistors_SMD:R_0805_HandSoldering" V 5180 3450 50  0001 C CNN
F 3 "~" H 5250 3450 50  0001 C CNN
	1    5250 3450
	1    0    0    -1  
$EndComp
Wire Wire Line
	5250 3600 5250 3750
Connection ~ 5250 3750
Wire Wire Line
	5250 3300 5250 3200
Text Label 5250 3200 0    50   ~ 0
12V
$Comp
L Device:C_Small C2
U 1 1
P 4400 1500
F 0 "C2" H 4492 1546 50  0000 L CNN
F 1 "0.33u" H 4492 1455 50  0000 L CNN
F 2 "Capacitors_SMD:C_0805_HandSoldering" H 4400 1500 50  0001 C CNN
F 3 "~" H 4400 1500 50  0001 C CNN
	1    4400 1500
	1    0    0    -1  
$EndComp
Text Label 1250 1150 2    50   ~ 0
PIN32
Text Label 1250 2150 2    50   ~ 0
PIN12
Text Label 1250 2250 2    50   ~ 0
PIN10
Text Label 1250 2350 2    50   ~ 0
PIN8
Text Label 1250 2450 2    50   ~ 0
PIN6
Text Label 1250 2550 2    50   ~ 0
PIN4
Text Label 1250 2650 2    50   ~ 0
PIN2
Text Label 1750 2150 0    50   ~ 0
PIN11
Text Label 1750 2250 0    50   ~ 0
PIN9
Text Label 1750 2350 0    50   ~ 0
PIN7
Text Label 1750 2450 0    50   ~ 0
PIN5
Text Label 1750 2550 0    50   ~ 0
PIN3
Text Label 1750 2650 0    50   ~ 0
PIN1
Text Label 1750 1050 0    50   ~ 0
PIN33
Wire Wire Line
	3800 1250 3900 1250
Connection ~ 3900 1250
Wire Wire Line
	3900 1250 4000 1250
Connection ~ 4000 1250
Connection ~ 4400 1250
Wire Wire Line
	4000 1250 4100 1250
$EndSCHEMATC
